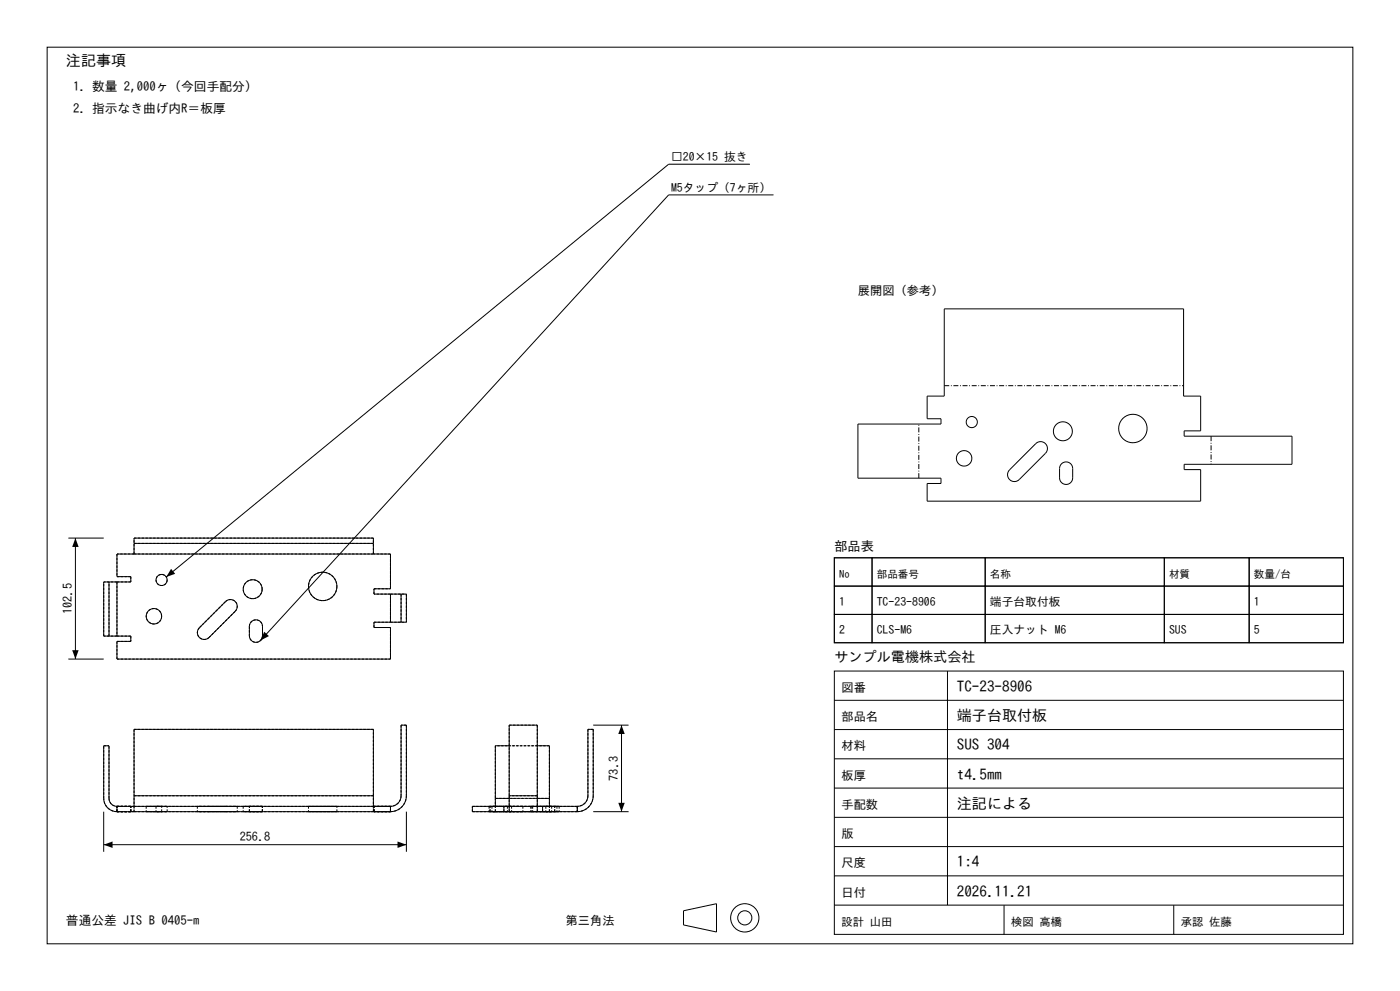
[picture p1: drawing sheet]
<svg xmlns="http://www.w3.org/2000/svg" width="420mm" height="297mm" viewBox="0 0 420 297" stroke-linecap="round" stroke-linejoin="round" font-family="sans-serif">
<g fill="none" stroke="#000" stroke-width=".3">
<path d="M14.1 14.1h391.8v268.8h-391.8zM225 49.2h-24.4l-150.7 123.7M232.1 58.4h-31.5l-122.4 133.5M283.3 92.6h71.8v26.1h5.1v10.4h-5v1.6h32.4v8.4h-32.4v1.6h5v9.5h-82.1v-5.3h4.2v-1.6h-24.9v-16.2h24.9v-1.6h-4.2v-6.8h5.2zM310.7 133a2.06 2.06 0 0 1 2.9 0 2.06 2.06 0 0 1 0 2.9l-7.8 7.8a2.06 2.06 0 0 1-2.9 0 2.06 2.06 0 0 1 0-2.9zM318.4 139a1.97 1.97 0 0 1 2.2-.4 1.97 1.97 0 0 1 1.2 1.8v2.8a1.97 1.97 0 0 1-2 2 1.97 1.97 0 0 1-1.9-2v-3.2zM20.5 161.3h10.6M22.6 161.3v36.2M32.7 174.4h2.4M32.7 174.4v16.2M32.7 174.4h-1.6v16.2h1.6M35.1 174.4h4.1v-1.6h-4.1v-6.8h82v10.5h-4.9v1.5h4.9"/>
<path d="M35.1 174.4v16.2M40.2 162.9v3.1M40.2 162.9v-1.6h71.8v1.6M40.2 162.9h71.8M112 162.9v3.1M117.1 178h3.2M117.1 178v8.5M120.3 178h1.6v8.5h-1.6M120.3 178v8.5M250.3 167.2h11.3v8.5h-11.3zM250.3 175.7h11.3v8.4h-11.3zM250.3 167.2h152.7v25.4h-152.7z"/>
<path d="M261.6 167.2h34v8.5h-34zM261.6 175.7h34v8.4h-34zM295.6 167.2h53.7v8.5h-53.7zM295.6 175.7h53.7v8.4h-53.7zM349.3 167.2h25.4v8.5h-25.4zM349.3 175.7h25.4v8.4h-25.4zM374.7 167.2h28.3v8.5h-28.3zM374.7 175.7h28.3v8.4h-28.3zM20.5 197.5h10.6M32.7 190.6h2.4M67.7 180.3a2.06 2.06 0 0 1 2.9 0 2.06 2.06 0 0 1 0 2.9l-7.9 7.8a2.06 2.06 0 0 1-2.9 0 2.06 2.06 0 0 1 0-2.9zM75.4 186.3a1.97 1.97 0 0 1 2.1-.4 1.97 1.97 0 0 1 1.2 1.8v2.8a1.97 1.97 0 0 1-1.9 2 1.97 1.97 0 0 1-2-2l.1-3.3z"/>
<path d="M117.1 186.5h3.2M117.1 186.5h-4.9v1.6h4.9v9.4h-82v-5.3h4.1v-1.6h-4.1M250.3 184.1h11.3v8.5h-11.3zM261.6 184.1h34v8.5h-34zM295.6 184.1h53.7v8.5h-53.7zM349.3 184.1h25.4v8.5h-25.4zM374.7 184.1h28.3v8.5h-28.3zM178 217.3h10.6M186.5 217.3v26M250.3 201.1h152.7v78.9h-152.7zM250.3 218.6h152.7M250.3 209.9h152.7"/>
<path d="M284.2 201.1v70.2M40.2 238.5v3.2M40.2 238.5h71.8M40.2 238.5v-19.9h71.8v19.9M112 238.5v3.2M148.6 239.3v2.4M148.6 239.3h4.2M152.8 238.5v4.8M152.8 238.5v-21.2h8.4v21.2M152.8 223.5h-4.2v15.8M152.8 238.5h8.4M161.2 238.5v4.8"/>
<path d="M161.2 223.5h3.6v15.8M161.2 239.3h3.6M164.8 239.3v2.4M250.3 236.2h152.7M250.3 227.4h152.7M31.1 243.3v12M31.1 253.2h90.8M35.1 241.7a2.39 2.39 0 0 1-2.4-2.4v-15.8h-1.6v15.8a4 4 0 0 0 4 4M35.1 243.3h82M35.1 241.7h82M35.1 241.7v1.6M117.1 241.7a3.2 3.2 0 0 0 3.2-3.2v-21.2h1.6v21.2a4.8 4.8 0 0 1-4.8 4.8"/>
<path d="M117.1 241.7v1.6M121.9 243.3v12M151.2 241.7v1.6M152.8 241.7h-11.1v1.6h31.5M161.2 241.7h12M162.8 241.7v1.6M173.2 241.7a3.2 3.2 0 0 0 3.2-3.2v-19.9h1.6v19.9a4.8 4.8 0 0 1-4.8 4.8M173.2 241.7v1.6M178 243.3h10.6M250.3 253.7h152.7M250.3 245h152.7M205.1 273l9.8-2.2v8.5l-9.8-2.1z"/>
<path d="M250.3 271.3h152.7M250.3 262.5h152.7M301.2 271.3v8.7M352.1 271.3v8.7"/>
<circle cx="289.2" cy="137.4" r="2.32"/>
<circle cx="291.5" cy="126.5" r="1.67"/>
<circle cx="318.9" cy="129.3" r="2.85"/>
<circle cx="339.9" cy="128.4" r="4.3"/>
<circle cx="48.5" cy="173.8" r="1.67"/>
<circle cx="75.8" cy="176.6" r="2.85"/>
<circle cx="96.8" cy="175.8" r="4.3"/>
<circle cx="46.2" cy="184.7" r="2.32"/>
<circle cx="223.4" cy="275.1" r="4.2"/>
<circle cx="223.4" cy="275.1" r="2.12"/>
</g>
<g fill="none" stroke="#000" stroke-width=".3" stroke-dasharray=".7 .4" stroke-linecap="butt">
<path d="M35.1 166v6.8M35.1 172.8h4.1M35.1 174.4v16.2M35.1 174.4h-4M39.2 172.8v1.6M39.2 174.4h-4.1M40.2 166h71.8M40.2 166h-5.1M40.2 161.3h71.8M40.2 166v-4.7M40.2 162.9h71.8M50.1 173.8a1.67 1.67 0 0 1-2.3 1.5 1.67 1.67 0 0 1-.4-2.7 1.67 1.67 0 0 1 2.7 .7v.5"/>
<path d="M78.7 176.6a2.85 2.85 0 0 1-4.1 2.5 2.85 2.85 0 0 1-.6-4.8 2.85 2.85 0 0 1 4.6 1.7l.1 .6M101.1 175.8a4.3 4.3 0 0 1-6.2 3.8 4.3 4.3 0 0 1-.7-7.3 4.3 4.3 0 0 1 6.8 2.7l.1 .8M112 166v-4.7M112.2 176.5h4.9M112.2 178v-1.5M117.1 176.5v-10.5M117.1 166h-5.1M117.1 178h-4.9M117.1 178h4.8M120.3 178v8.5M121.9 178v8.5M31.1 190.6v-16.2"/>
<path d="M32.7 190.6v-16.2M35.1 190.6h4.1M35.1 197.5h82M35.1 192.2v5.3M35.1 190.6h-4M39.2 190.6v1.6M39.2 192.2h-4.1M48.5 184.7a2.32 2.32 0 0 1-3.3 2.1 2.32 2.32 0 0 1-.5-3.9 2.32 2.32 0 0 1 3.7 1.2l.1 .6M62.7 191a2.06 2.06 0 0 1-2.9 0 2.06 2.06 0 0 1 0-2.9M62.7 191l7.9-7.8M67.7 180.3l-7.9 7.8M67.7 180.3a2.06 2.06 0 0 1 2.9 0 2.06 2.06 0 0 1 0 2.9"/>
<path d="M74.8 187.7v2.8M74.8 187.7a1.97 1.97 0 0 1 2-1.9 1.97 1.97 0 0 1 1.9 1.9M78.7 190.5a1.97 1.97 0 0 1-1.9 2 1.97 1.97 0 0 1-2-2M78.7 190.5v-2.8M112.2 186.5h4.9M112.2 188.1v-1.6M117.1 197.5v-9.4M117.1 186.5v-8.5M117.1 188.1h-4.9M117.1 186.5h4.8M40.2 218.6v19.9M112 218.6h-71.8"/>
<path d="M120.3 217.3v21.2M121.9 217.3h-1.6M121.9 217.3v21.2M152.8 217.3h8.4M161.2 217.3v21.2M176.4 218.6v19.9M178 218.6v19.9M178 218.6h-1.6M31.1 239.3v-15.8M31.1 223.5h1.6M32.7 239.3v-15.8M32.7 239.3a2.39 2.39 0 0 0 2.4 2.4"/>
<path d="M40.2 238.5h71.8M112 238.5v-19.9M120.3 238.5a3.2 3.2 0 0 1-3.2 3.2M148.6 239.3h16.2M148.6 223.5v15.8M152.8 238.5v-21.2M152.8 238.5v3.2M152.8 239.3h8.4M161.2 238.5v3.2M161.2 238.5h-8.4M161.2 223.5h-8.4M164.8 239.3v-15.8"/>
<path d="M164.8 223.5h-16.2M176.4 238.5a3.2 3.2 0 0 1-3.2 3.2M35.1 243.3h4.1M35.1 241.7h4.1M35.1 243.3v-1.6M35.1 243.3a4 4 0 0 1-4-4M39.2 243.3h-4.1M39.2 241.7h-4.1M39.2 243.3v-1.6M40.2 243.3h71.8M40.2 243.3h-5.1M40.2 241.7h71.8"/>
<path d="M40.2 241.7h-5.1M40.2 243.3v-4.8M40.2 241.7v1.6M43.9 243.3h4.6M43.9 241.7h4.6M43.9 241.7v1.6M46.8 243.3h3.3M46.8 241.7h3.3M46.8 241.7v1.6M48.5 243.3h-4.6M48.5 241.7h-4.6M48.5 243.3v-1.6"/>
<path d="M50.1 243.3h-3.3M50.1 241.7h-3.3M50.1 243.3v-1.6M59.2 243.3h.6M59.2 241.7h.6M59.2 241.7v1.6M62.7 243.3h-3.5M62.7 243.3h7.9M62.7 241.7h-3.5M62.7 241.7h7.9M67.7 243.3h-7.9M67.7 243.3h3.5"/>
<path d="M67.7 241.7h-7.9M67.7 241.7h3.5M71.2 243.3h-.6M71.2 241.7h-.6M71.2 241.7v1.6M73 243.3h5.7M73 241.7h5.7M73 241.7v1.6M74.8 243.3h3.9M74.8 241.7h3.9M74.8 243.3v-1.6M78.7 243.3h-5.7"/>
<path d="M78.7 241.7h-5.7M78.7 243.3v-1.6M78.7 243.3h-3.9M78.7 241.7h-3.9M92.5 243.3h8.6M92.5 241.7h8.6M92.5 241.7v1.6M101.1 243.3h-8.6M101.1 241.7h-8.6M101.1 243.3v-1.6M112 241.7v1.6M112 243.3v-4.8"/>
<path d="M112.2 243.3h4.9M112.2 243.3v-1.6M112.2 241.7h4.9M117.1 243.3v-1.6M117.1 243.3h-5.1M117.1 243.3h-4.9M117.1 241.7h-4.9M117.1 241.7h-5.1M117.1 243.3a4.8 4.8 0 0 0 4.8-4.8M141.7 243.3v-1.6M146.7 243.3h2M146.7 241.7h2"/>
<path d="M146.7 241.7v1.6M147 243.3h-5.3M147 241.7h-5.3M147 243.3v-1.6M147.6 243.3h3.5M147.6 241.7h3.5M147.6 241.7v1.6M148.2 243.3h-.6M148.2 243.3h7.8M148.2 241.7h-.6M148.2 241.7h7.8M148.6 243.3h-1.6"/>
<path d="M148.6 241.7h-1.6M148.6 243.3v-4M148.6 243.3v-1.6M148.7 243.3h-2M148.7 243.3h2.8M148.7 241.7h-2M148.7 241.7h2.8M151.2 243.3v-1.6M151.5 243.3h-2.8M151.5 243.3h2M151.5 241.7h-2.8M151.5 241.7h2"/>
<path d="M152.2 243.3h4.7M152.2 241.7h4.7M152.2 241.7v1.6M152.8 241.7h8.4M152.8 243.3v-1.6M153.5 243.3h-2M153.5 241.7h-2M153.5 241.7v1.6M154.5 243.3h-2.3M154.5 241.7h-2.3M156.9 243.3h-2.4M156.9 241.7h-2.4"/>
<path d="M156.9 241.7v1.6M159 243.3h-7.9M159 243.3h.6M159 241.7h-7.9M159 241.7h.6M159.2 243.3h8.5M159.2 241.7h8.5M159.2 241.7v1.6M159.6 243.3h-3.6M159.6 241.7h-3.6M159.6 241.7v1.6M159.8 243.3h5.7"/>
<path d="M159.8 241.7h5.7M159.8 241.7v1.6M161.2 243.3v-1.6M162.7 243.3h-2.9M162.7 241.7h-2.9M162.8 243.3v-1.6M163.5 243.3h-4.3M163.5 241.7h-4.3M163.7 243.3h3.4M163.7 241.7h3.4M163.7 241.7v1.6M164.8 243.3h-16.2"/>
<path d="M164.8 241.7h-16.2M164.8 243.3v-1.6M164.8 243.3v-4M165.4 243.3h-1.7M165.4 241.7h-1.7M165.5 243.3h-2.8M165.5 241.7h-2.8M165.5 241.7v1.6M166.4 243.3h-1.6M166.4 241.7h-1.6M166.4 243.3v-1.6M167.1 243.3h-1.7"/>
<path d="M167.1 241.7h-1.7M167.1 241.7v1.6M167.7 243.3h-4.2M167.7 241.7h-4.2M167.7 241.7v1.6M173.2 243.3h-6.8M173.2 241.7h-6.8M173.2 241.7v1.6M173.2 243.3a4.8 4.8 0 0 0 4.8-4.8M173.2 243.3v-1.6"/>
</g>
<path d="M22.6 161.3l1 2.6h-1.9zM51.3 170.5l1.3 1.5-2.7 .9zM21.7 194.9h1.9l-1 2.6zM79.3 189.3l1.4 1.3-2.5 1.3zM186.5 217.3l.9 2.7h-1.9zM31.1 253.2l2.7-1v1.9zM119.3 252.2l2.6 1-2.6 .9zM185.5 240.6h1.9l-.9 2.7z" fill="#000"/>
<path d="M283.3 115.6h71.8M363.3 130.7v8.4M275.6 143.3v-16.2" fill="none" stroke="#000" stroke-width=".3" stroke-dasharray="1.5 .5 .2 .5" stroke-linecap="butt"/>
<g font-size="4.5">
<text x="19.8" y="19.8">注記事項</text>
<text x="287.1" y="207.3">TC-23-8906</text>
<text x="287.1" y="216.1">端子台取付板</text>
<text x="287.1" y="224.9">SUS 304</text>
<text x="287.1" y="233.6">t4.5mm</text>
<text x="287.1" y="242.4">注記による</text>
<text x="287.1" y="259.9">1:4</text>
<text x="287.1" y="268.7">2026.11.21</text>
</g>
<text font-size="4.2" x="250.3" y="198.3">サンプル電機株式会社</text>
<text font-size="4" x="250.3" y="165">部品表</text>
<g font-size="3.8">
<text x="21.9" y="27.2">1. 数量 2,000ヶ（今回手配分）</text>
<text x="21.9" y="33.9">2. 指示なき曲げ内R＝板厚</text>
<text x="19.8" y="277.2">普通公差 JIS B 0405-m</text>
</g>
<g font-size="3.7">
<text x="257.4" y="88.3">展開図（参考）</text>
<text x="21.6" y="184" transform="rotate(-90 21.6 184)">102.5</text>
<text x="252.4" y="207.3">図番</text>
<text x="252.4" y="216.1">部品名</text>
<text x="252.4" y="224.9">材料</text>
<text x="185.5" y="234" transform="rotate(-90 185.5 234)">73.3</text>
<text x="252.4" y="233.6">板厚</text>
<text x="252.4" y="242.4">手配数</text>
<text x="252.4" y="251.2">版</text>
<text x="71.9" y="252.2">256.8</text>
<text x="252.4" y="259.9">尺度</text>
<text x="252.4" y="268.7">日付</text>
<text x="169.7" y="277.2">第三角法</text>
</g>
<g font-size="3.5">
<text x="201.3" y="48.4">□20×15 抜き</text>
<text x="201.3" y="57.6">M5タップ（7ヶ所）</text>
<text x="251.7" y="181.6">1</text>
<text x="263" y="181.6">TC-23-8906</text>
<text x="297" y="181.6">端子台取付板</text>
<text x="376.2" y="181.6">1</text>
<text x="251.7" y="190.1">2</text>
<text x="263" y="190.1">CLS-M6</text>
<text x="297" y="190.1">圧入ナット M6</text>
<text x="350.7" y="190.1">SUS</text>
<text x="376.2" y="190.1">5</text>
</g>
<g font-size="3.4">
<text x="252.4" y="277.5">設計 山田</text>
<text x="303.3" y="277.5">検図 高橋</text>
<text x="354.2" y="277.5">承認 佐藤</text>
</g>
<g font-size="3.2">
<text x="251.7" y="173.1">No</text>
<text x="263" y="173.1">部品番号</text>
<text x="297" y="173.1">名称</text>
<text x="350.7" y="173.1">材質</text>
<text x="376.2" y="173.1">数量/台</text>
</g>
</svg>
